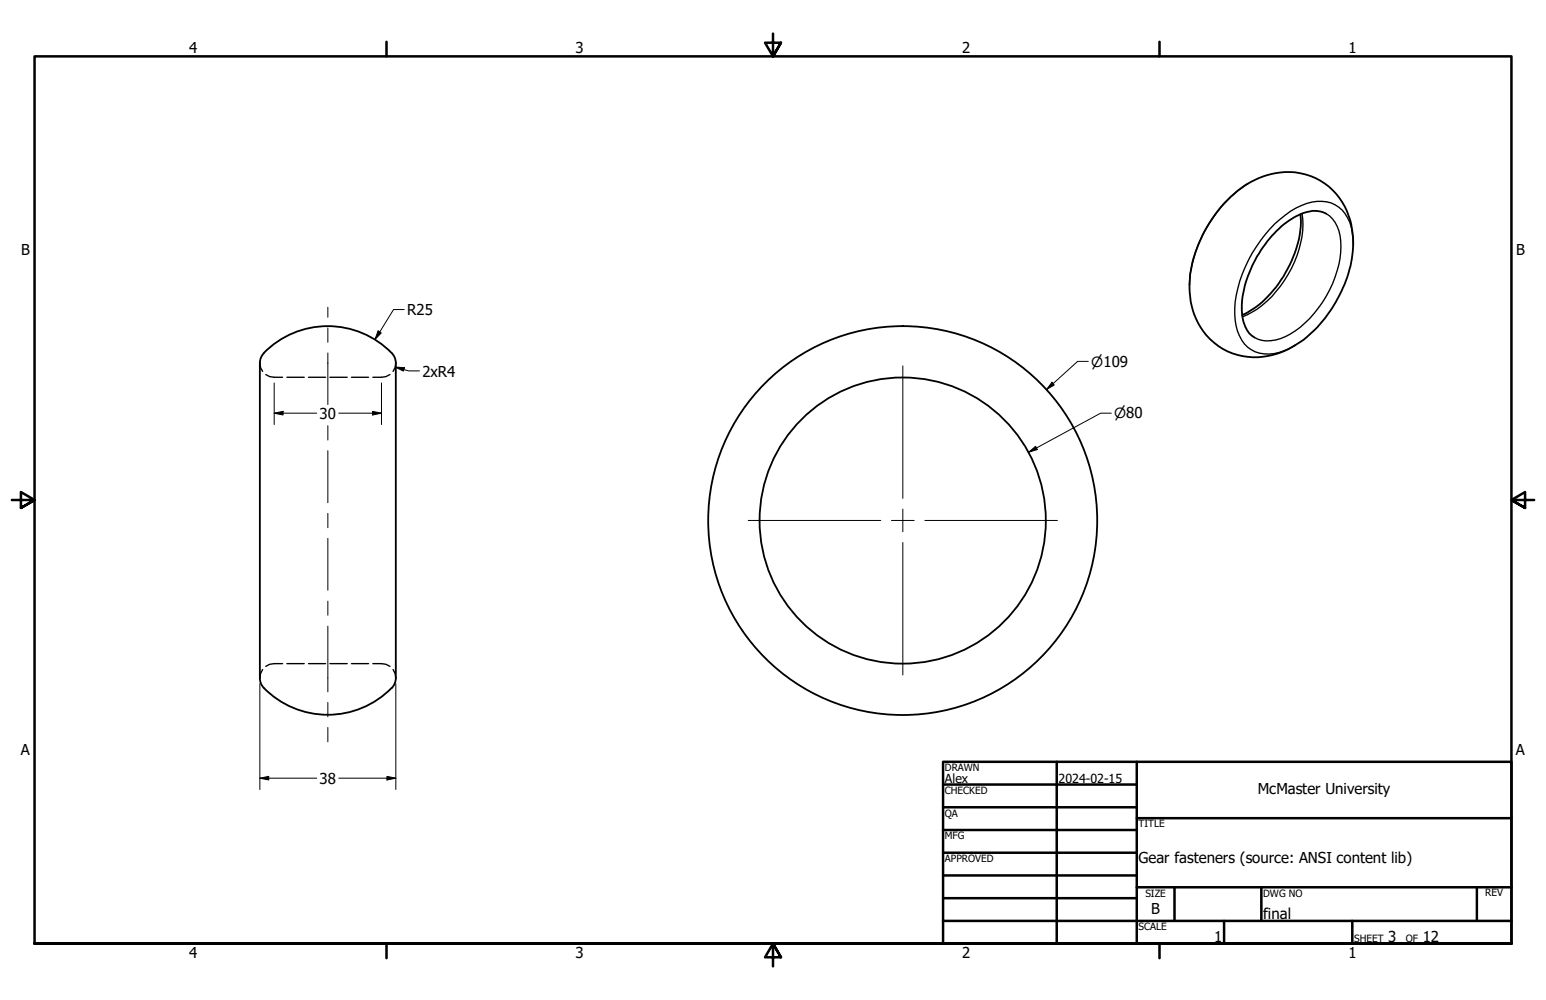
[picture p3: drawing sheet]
<svg xmlns="http://www.w3.org/2000/svg" width="432mm" height="279mm" viewBox="0 0 432 279" stroke-linecap="round" stroke-linejoin="round" font-family="sans-serif">
<!-- layer: Hidden (ANSI) -->
<g fill="none" stroke="#000" stroke-width=".38">
<path d="M72.6 101.4l.2 1.3 .5 1.1M74.2 104.6l1.1 .6 3.6 .2M80.1 105.4h4.9M86.2 105.4h4.7M92.1 105.4h4.9M98.2 105.4h4.7M108.9 104.6l-1.1 .6-3.7 .2M110.6 101.4l-.2 1.3-.6 1.1M73.3 187.1l-.5 1.1-.2 1.2M78.9 185.4l-3.6 .2-1.1 .6M80.1 185.4h4.9M86.2 185.4h4.7"/>
<path d="M92.1 185.4h4.9M98.2 185.4h4.7M104.1 185.4l3.7 .2 1.1 .6M109.8 187.1l.6 1.1 .2 1.2"/>
</g>
<!-- layer: Visible (ANSI) -->
<g fill="none" stroke="#000" stroke-width=".51">
<path d="M343 55.8a23.7 23.7 0 0 1 18.6-7.7 18.3 18.3 0 0 1 16.2 16.9 33.9 33.9 0 0 1-7.7 23.9 26.8 26.8 0 0 1-17.5 10.8 18.3 18.3 0 0 1-20.3-17.9 34.5 34.5 0 0 1 7.8-22.8zM363.2 59.9a29.9 29.9 0 0 1-6.1 19.3 25.4 25.4 0 0 1-10.1 8.8M370.4 59.7a9.2 9.2 0 0 0-8.3 .7 31.9 31.9 0 0 0-14.2 18.6 18.8 18.8 0 0 0 0 12.4 5.5 5.5 0 0 0 2.5 2.9M73.7 98.6a25 25 0 0 1 35.7 0M73.7 98.7l-.8 1.2-.3 1.5M109.4 98.7l.9 1.2 .3 1.5M72.6 101.4v88.1l.3 1.5 .8 1.2M110.6 101.4v88.1l-.3 1.5a18.6 18.6 0 0 1-7.8 6.2 25 25 0 0 1-28.8-5"/>
<circle cx="252.1" cy="145.5" r="54.3"/>
<circle cx="252.1" cy="145.4" r="40"/>
</g>
<!-- layer: Visible Narrow (ANSI) -->
<path d="M348.4 51.4a36.9 36.9 0 0 0-16.2 28M363.7 59.7a28.4 28.4 0 0 1-7.3 21.7 23.3 23.3 0 0 1-9.4 7.1M370.4 59.7a9.9 9.9 0 0 1 4.1 9.1 31 31 0 0 1-14.1 24.5 10.1 10.1 0 0 1-10 1M378 68.5a13.7 13.7 0 0 0-3.1-9.8 9.6 9.6 0 0 0-11.4-1.3 31.2 31.2 0 0 0-13.8 13.4 32.3 32.3 0 0 0-4.7 18.7 10.2 10.2 0 0 0 5.6 8.8 12.5 12.5 0 0 0 11.2-1.8" fill="none" stroke="#000" stroke-width=".38"/>
<!-- layer: Border (ANSI) -->
<g fill="none" stroke="#000" stroke-width=".7">
<path d="M107.9 11.7v4M215.9 9.4v6.3l-2.2-3.8h4.4l-2.2 3.8 2.2-3.8M323.8 11.7v4M3.3 139.7h6.4l-3.9-2.2v4.4l3.9-2.2-3.9 2.2M428.5 139.7h-6.4l3.9-2.2v4.4l-3.9-2.2 3.9 2.2M263.4 212.9h158.7v50.8h-158.7zM263.4 219.2h54.1M295.1 212.9v50.8M317.5 212.9v50.8M263.4 225.6h54.1M263.4 231.9h54.1M263.4 238.3h54.1"/>
<path d="M317.5 228.6h104.6M263.4 244.6h54.1M263.4 251h54.1M263.4 257.3h158.7M317.5 247.9h104.6M328 247.9v9.4M341.9 257.3v6.4M352.3 247.9v9.4M377.7 257.3v6.4M412.5 247.9v9.4M9.7 263.7v-248h412.4v248h-412.4h412.4M107.9 263.7v4"/>
<path d="M218.1 267.5l-2.2-3.8 2.2 3.8h-4.4l2.2-3.8v6.3M323.8 263.7v4"/>
</g>
<!-- layer: Dimension (ANSI) -->
<g fill="none" stroke="#000" stroke-width=".28">
<path d="M105.6 92.5l.9 .5-1.8 1.9zM112.9 86.5h-3l-5.2 8.4M76.6 115.4l2.5-.5v1.1zM76.6 115.4h11.9M76.6 107v11.6M94.6 115.4h12M104.1 114.9l2.5 .5-2.5 .6zM106.6 107v11.6M110.4 102.6l2.6 .1-.4 1zM110.4 102.6l3.8 1h3M293.8 106.8l.6 .8-2.1 1.2zM304 101h-3l-8.7 7.8"/>
<path d="M310.4 115.4h-3l-20.1 11M287.3 126.4l1.9-1.7 .6 .9zM72.6 191v29.6M110.6 191v29.6M72.6 217.4l2.5-.5v1zM72.6 217.4h15.9M94.6 217.4h16M108.1 216.9l2.5 .5-2.5 .5z"/>
</g>
<path d="M105.6 92.5l.9 .5-1.8 1.9zM76.6 115.4l2.5-.5v1.1zM104.1 114.9l2.5 .5-2.5 .6zM110.4 102.6l2.6 .1-.4 1zM293.8 106.8l.6 .8-2.1 1.2zM287.3 126.4l1.9-1.7 .6 .9zM72.6 217.4l2.5-.5v1zM108.1 216.9l2.5 .5-2.5 .5z" fill="#000"/>
<!-- layer: Center Mark (ANSI) -->
<path d="M252.2 102.2v37.1M209 145.4h37M249 145.4h6.3M252.2 142.2v6.4M252.2 151.6v37M258.3 145.4h37" fill="none" stroke="#000" stroke-width=".28"/>
<!-- layer: Centerline (ANSI) -->
<path d="M91.6 85.9v2.7M91.6 91.6v4M91.6 98.6v14.4M91.6 118.9v4M91.6 125.9v14.6M91.6 143.4v4M91.6 150.4v14.5M91.6 168v3.9M91.6 174.9v18.4M91.6 196.3v4M91.6 203.3v4" fill="none" stroke="#000" stroke-width=".28"/>
<g font-size="4.2">
<text x="52.8" y="14.7">4</text>
<text x="160.8" y="14.7">3</text>
<text x="268.7" y="14.7">2</text>
<text x="376.7" y="14.7">1</text>
<text x="5.9" y="71.4">B</text>
<text x="423.5" y="71.4">B</text>
<text x="113.7" y="88">R25</text>
<text x="118" y="105.2">2xR4</text>
<text x="89.3" y="117">30</text>
<text x="5.8" y="211.1">A</text>
<text x="423.4" y="211.1">A</text>
<text x="89.3" y="218.9">38</text>
<text x="351.3" y="221.9">McMaster University</text>
<text x="318" y="241">Gear fasteners (source: ANSI content lib)</text>
<text x="321.5" y="255.4">B</text>
<text x="352.8" y="256.7">final</text>
<text x="339.1" y="263.1">1</text>
<text x="387.7" y="263.1">3</text>
<text x="397.4" y="263.1">12</text>
<text x="52.8" y="267.7">4</text>
<text x="160.8" y="267.7">3</text>
<text x="268.7" y="267.7">2</text>
<text x="376.7" y="267.7">1</text>
</g>
<g font-size="3.9">
<text x="304.8" y="102.4">⌀109</text>
<text x="311.2" y="116.9">⌀80</text>
</g>
<g font-size="3.5">
<text x="263.9" y="218.6">Alex</text>
<text x="295.7" y="218.6">2024-02-15</text>
</g>
<g font-size="2.8">
<text x="263.9" y="215.4">DRAWN</text>
<text x="263.9" y="221.8">CHECKED</text>
<text x="263.9" y="228.2">QA</text>
<text x="318" y="231.1">TITLE</text>
<text x="263.9" y="234.5">MFG</text>
<text x="263.9" y="240.9">APPROVED</text>
<text x="319.9" y="250.5">SIZE</text>
<text x="352.8" y="250.5">DWG NO</text>
<text x="414.8" y="250.4">REV</text>
<text x="318" y="259.9">SCALE</text>
<text x="378.2" y="263.1">SHEET</text>
<text x="392.6" y="263.1">OF</text>
</g>
</svg>
